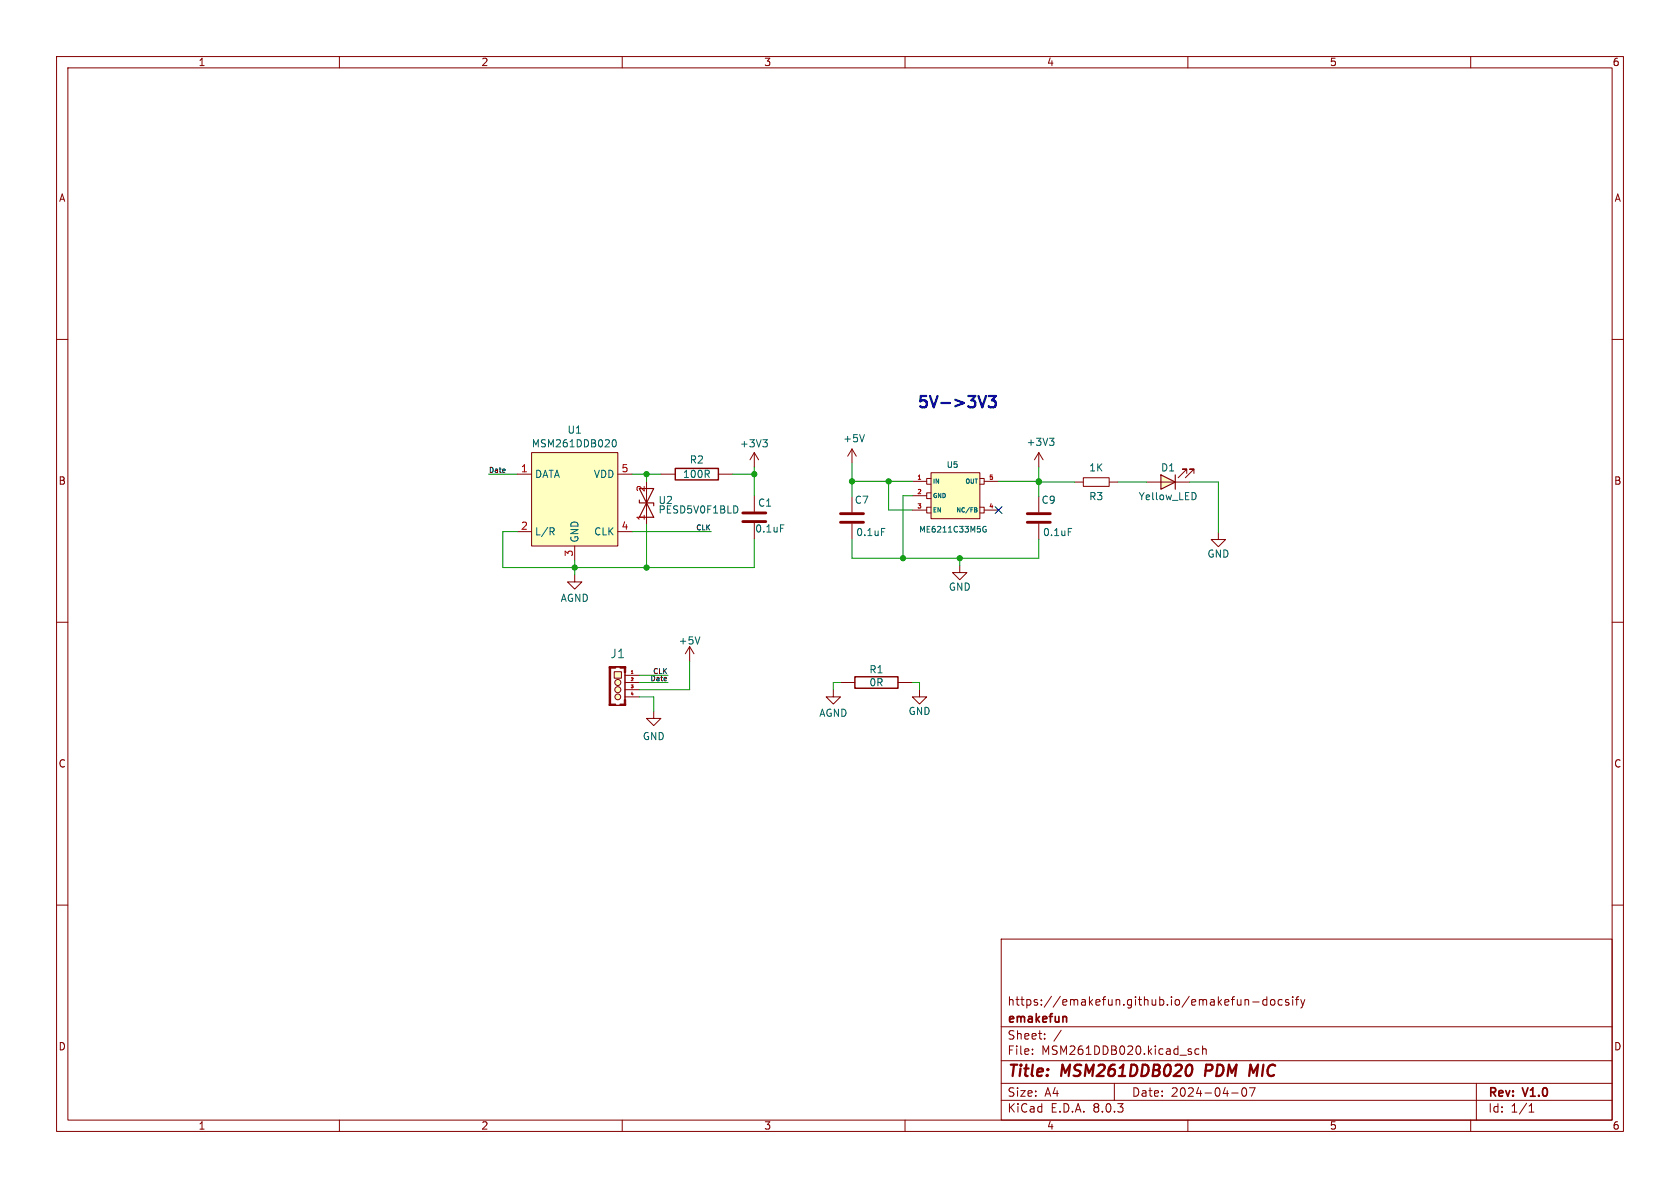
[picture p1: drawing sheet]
<svg xmlns="http://www.w3.org/2000/svg" width="297mm" height="210mm" viewBox="0 0 297 210" stroke-linecap="round" stroke-linejoin="round" font-family="sans-serif">
<g fill="none" stroke="#840000" stroke-width=".18">
<path d="M10 10h277v190h-277zM12 12h273v186h-273zM60 10v2M110 10v2M160 10v2M210 10v2M260 10v2M10 60h2M285 60h2M150.6 79.4l-.7 1.2M150.6 79.4v2.5M150.6 79.4l.8 1.2"/>
<path d="M183.6 80l-.7 1.3M183.6 80v2.6M183.6 80l.8 1.3M10 110h2M121.9 114.3l-.7 1.3M121.9 114.3v2.5M121.9 114.3l.8 1.3M285 110h2M147.3 121.9v1.3h1.3l-1.3 1.3-1.3-1.3h1.3M148.6 120.7h2.5M158.7 120.7h2.6M162.6 121.9v1.3h1.2l-1.2 1.3-1.3-1.3h1.3"/>
<path d="M10 160h2M285 160h2M177 166h108v32h-108zM220.1 176.7v1M220.1 176.8l.2-.1 .4 .1v.9M221.5 177.1h1.1M224 176.8l-.5-.1-.3 .3v.4l.2 .2h.6M224 176.2v1.5M224.7 176.8l.2-.1 .4 .1 .1 .6-.2 .2-.3 .1-.2-.1zM226.7 176.8l-.5-.1-.2 .3v.4l.1 .2h.6M227.8 176.8l-.3-.1-.3 .2 .1 .2 .5 .2v.3h-.6M228.5 176.2v.1"/>
<path d="M228.5 176.7v1M229 176.7h.6M229.6 176.2l-.4 .2v1.3M230 176.7l.3 1M230.3 177.7l-.1 .4-.2 .1M230.7 176.7l-.4 1M60 198v2M110 198v2M160 198v2M177 194.5h108M177 191.5h108M177 187.5h108"/>
<path d="M177 181.5h108M182.5 186.3v.1M182.5 185.5v.1M184.7 183.6v.1M184.7 182.8v.1M187.6 182.1l-1.3 2M197 191.5v3M210 198v2M212 185.5l-.5-.1-.3 .3v.4l.2 .2h.6M212.6 185.5l.2-.1 .4 .1v.9M212.6 184.9v1.5M217.7 193.2h1.2"/>
<path d="M219.7 192.4l.2-.1a.81 .81 0 0 1 .6 .6 .81 .81 0 0 1-.3 .8l-.2 .1a.81 .81 0 0 1-.3-1.4zM220.9 192.3h1l-.7 1.5M260 198v2M261 191.5v6.5M270.3 196.6h.9M270.3 195.5l.4-.4v1.5"/>
</g>
<path d="M210.6 188.3a1.31 1.31 0 0 1 0 1.5M213.3 188.2l-.3 2M221.1 188.2l.5 1.4 .8-1.4" fill="none" stroke="#840000" stroke-width=".4"/>
<path d="M188.3 179.7l.3 .2v.8" fill="none" stroke="#840000" stroke-width=".3"/>
<path d="M152.8 76.8l-.4 1.3M185.5 77.5h.8l-.4 .4M186.1 77.9l.2 .3v.3l-.2 .2M123.7 112.6l-.4 1.2" fill="none" stroke="#006464" stroke-width=".18"/>
<path d="M151.1 119.6h7.6v2.1h-7.6z" fill="none" stroke="#840000" stroke-width=".25"/>
<path d="M164.6 83.6h8.6v8.1h-8.6z" fill="#ffffc2"/>
<g fill="none" stroke="#840000" stroke-width=".18">
<path d="M133.3 80v2.6M133.3 87.6v2.8M133.3 92.5v2.8M133.3 80l-.7 1.3M133.3 80l.8 1.3M150.6 87.8v2.8M150.6 92.6v2.8M161.3 85.1h2.5M161.3 87.6h2.5M161.3 90.2h2.5M164.6 83.6h8.6v8.1h-8.6zM164.6 89.7h-.8v1h.8"/>
<path d="M164.6 87.1h-.8v1h.8M164.6 84.6h-.8v1h.8M169.7 99.9v1.3h1.2l-1.2 1.3-1.3-1.3h1.3M173.2 89.7h.8v1h-.8M173.2 84.6h.8v1h-.8M174 85.1h2.5M174 90.2h2.5M215.4 94.1v1.3h1.3l-1.3 1.2-1.3-1.2h1.3M101.6 101.6v1.3h1.3l-1.3 1.2-1.3-1.2h1.3"/>
</g>
<path d="M134.9 77.7h.7l-.4 .5M135.4 78.2l.2 .3v.3l-.2 .2M138 92.8h.6M155.8 93.4h.6M172.3 89.8h.4l-.2 .3M172.3 90.1h.2M172.5 90.1l.2 .2v.1l-.4 .1M174.3 93.1a.46 .46 0 0 0-.6 .5 .46 .46 0 0 0 .7 .4v-.4h-.2" fill="none" stroke="#006464" stroke-width=".18"/>
<path d="M131.3 90.7h4.1M131.3 92.2h4.1M148.6 92.3h4.1M148.6 90.8h4.1" fill="none" stroke="#840000" stroke-width=".51"/>
<path d="M94 80h15.2v16.5h-15.2z" fill="#ffffc2"/>
<path d="M91.4 83.8h2.6M91.4 94h2.6M94 80h15.2v16.5h-15.2zM101.6 96.5v2.6M109.2 83.8h2.6M109.2 94h2.6M114.3 85.1v7.6M116.8 83.8h2.6M127 83.8h2.5" fill="none" stroke="#840000" stroke-width=".18"/>
<path d="M108.3 77.8l.2-.1a.68 .68 0 0 1 .5 .7 .68 .68 0 0 1-.5 .6l-.2-.1-.1-.4zM97.6 94l.4 .6M97.7 93.3l.3 .2-.1 .3-.2 .2M130.2 89.5l.2 .5-.2 .6" fill="none" stroke="#006464" stroke-width=".18"/>
<path d="M119.4 82.8h7.6v2h-7.6z" fill="none" stroke="#840000" stroke-width=".25"/>
<path d="M113 88.4v.5h2.6v.5M113 86.4h2.6l-1.3 2.5zM114.3 88.9l1.3 2.5h-2.6z" fill="none" stroke="#840000" stroke-width=".2"/>
<path d="M108.6 118.7h1.3v1.2h-1.3z" fill="#ffffc2"/>
<g fill="#ffffc2" stroke="#ffffc2" stroke-width=".18">
<circle cx="109.2" cy="123.2" r=".51"/>
<circle cx="109.2" cy="121.9" r=".53"/>
<circle cx="109.2" cy="120.7" r=".53"/>
</g>
<g fill="none" stroke="#840000" stroke-width=".18">
<path d="M183.6 87.8v2.8M183.6 92.6v2.8M190 85.2h1.5M191.5 84.5h4.6v1.5h-4.6zM196.1 85.2h1.5M107.8 117.9h2.7v6.8h-2.7zM108.6 118.7h1.3v1.2h-1.3zM110.5 118.9v4.8M110.5 119.4h2.5M110.5 120.7h2.5M110.5 121.9h2.5M110.5 123.2h2.5"/>
<path d="M115.6 125.7v1.3h1.2l-1.2 1.3-1.3-1.3h1.3"/>
<circle cx="109.2" cy="121.9" r=".53"/>
<circle cx="109.2" cy="120.7" r=".53"/>
<circle cx="109.2" cy="123.2" r=".51"/>
</g>
<g fill="#840000" stroke="#840000" stroke-width=".18">
<path d="M107.7 124.5h1.1v.2h-1.1z"/>
<path d="M107.7 117.9h.2v6.8h-.2z"/>
<path d="M108.8 124.7h.8z"/>
<path d="M108.8 117.9h.8z"/>
<path d="M107.7 117.9h1.1v.2h-1.1z"/>
<path d="M109.6 124.5h1v.2h-1z"/>
<path d="M109.6 117.9h1v.2h-1z"/>
<path d="M110.4 123.7h.2v.9h-.2z"/>
<path d="M110.4 117.9h.2v1h-.2z"/>
</g>
<path d="M111.6 119.1h.3" fill="none" stroke="#a90000" stroke-width=".18"/>
<path d="M181.6 92.3h4.1M181.6 90.8h4.1" fill="none" stroke="#840000" stroke-width=".51"/>
<path d="M188.9 93.4h.6" fill="none" stroke="#006464" stroke-width=".18"/>
<path d="M205.2 83.9l2.6 1.3-2.6 1.3z" fill="#ffffc2"/>
<path d="M205.2 83.9l2.6 1.3-2.6 1.3zM207.8 83.9v2.6" fill="none" stroke="#840000" stroke-width=".2"/>
<path d="M202.7 85.2h7.6M209.8 83.7v-.8h-.8h.8l-1.5 1.6M211.1 83.7v-.8h-.8h.8l-1.6 1.6" fill="none" stroke="#840000" stroke-width=".18"/>
<path d="M211.3 87.2l.2 .4-.2 .6" fill="none" stroke="#006464" stroke-width=".18"/>
<path d="M174.3 70l-.7 2M174.8 70h1.2l-.6 .8a.54 .54 0 0 1 .6 .3v.5l-.2 .3-.7 .1-.3-.2" fill="none" stroke="#0000c2" stroke-width=".4"/>
<g fill="none" stroke="#009600" stroke-width=".18">
<path d="M86.4 83.8h5M91.4 94h-2.5v6.3h44.4v-5M101.6 99.1v2.5M111.8 94h13.9M111.8 83.8h5M114.3 83.8v1.3M114.3 92.7v7.6M129.5 83.8h3.8M133.3 82.6v5M150.6 85.1h10.7M150.6 95.4v3.3h33v-3.3M150.6 81.9v5.9"/>
<path d="M157.1 85.1v5.1h4.2M161.3 87.6h-1.7v11.1M169.7 98.7v1.2M176.5 85.1h7.1M183.6 82.6v5.2M183.6 85.2h6.4M197.6 85.2h5.1M210.3 85.2h5.1v8.9M113 119.4h5.1M121.9 116.8v5.1h-8.9M113 120.7h5.1M113 123.2h2.6v2.5"/>
<path d="M148.6 120.7h-1.3v1.2M161.3 120.7h1.3v1.2"/>
</g>
<path d="M175.9 89.6l1.2 1.2M177.1 89.6l-1.2 1.2" fill="none" stroke="#000084" stroke-width=".18"/>
<g fill="#009600" stroke="#009600" stroke-width=".18">
<circle cx="150.6" cy="85.1" r=".46"/>
<circle cx="157.1" cy="85.1" r=".46"/>
<circle cx="133.3" cy="83.8" r=".46"/>
<circle cx="101.6" cy="100.3" r=".46"/>
<circle cx="114.3" cy="100.3" r=".46"/>
<circle cx="114.3" cy="83.8" r=".46"/>
<circle cx="159.6" cy="98.7" r=".46"/>
<circle cx="169.7" cy="98.7" r=".46"/>
<circle cx="183.6" cy="85.2" r=".46"/>
<circle cx="183.6" cy="85.1" r=".46"/>
</g>
<text font-size="2.8" fill="#0000c2" x="162.1" y="72.3">5V-&gt;3V3</text>
<g font-size="2.8" fill="#840000">
<text x="178" y="190.9">Title:</text>
<text x="187.7" y="190.9">MSM261DDB020</text>
<text x="213.9" y="190.9">PDM</text>
<text x="222.5" y="190.9">MIC</text>
</g>
<text font-size="2.1" fill="#006464" x="107.8" y="116.6">J1</text>
<g font-size="2.1" fill="#840000">
<text x="178" y="178">https://emakefun.github.io/emakefun-docsify</text>
<text x="178" y="184">Sheet:</text>
<text x="178" y="181.2">emakefun</text>
<text x="178" y="186.7">File:</text>
<text x="184.1" y="186.7">MSM261DDB020.kicad_sch</text>
<text x="178" y="196.9">KiCad</text>
<text x="178" y="194.1">Size:</text>
<text x="184.7" y="194.1">A4</text>
<text x="185.7" y="196.9">E.D.A.</text>
<text x="193.3" y="196.9">8.0.3</text>
<text x="200" y="194.1">Date:</text>
<text x="207" y="194.1">2024-04-07</text>
<text x="263" y="194.3">Rev:</text>
<text x="263" y="196.9">Id:</text>
<text x="267.1" y="196.9">1/1</text>
<text x="269.4" y="194.3">V1.0</text>
</g>
<g font-size="1.8" fill="#840000">
<text x="35" y="11.9">1</text>
<text x="85" y="11.9">2</text>
<text x="135" y="11.9">3</text>
<text x="185" y="11.9">4</text>
<text x="235" y="11.9">5</text>
<text x="285" y="11.9">6</text>
<text x="10.3" y="35.9">A</text>
<text x="285.3" y="35.9">A</text>
<text x="10.3" y="85.9">B</text>
<text x="285.3" y="85.9">B</text>
<text x="10.3" y="135.9">C</text>
<text x="285.3" y="135.9">C</text>
<text x="10.3" y="185.9">D</text>
<text x="285.3" y="185.9">D</text>
<text x="35" y="199.9">1</text>
<text x="85" y="199.9">2</text>
<text x="135" y="199.9">3</text>
<text x="185" y="199.9">4</text>
<text x="235" y="199.9">5</text>
<text x="285" y="199.9">6</text>
</g>
<g font-size="1.8" fill="#006464">
<text x="100.2" y="76.9">U1</text>
<text x="93.9" y="79.3">MSM261DDB020</text>
<text x="121.8" y="82.1">R2</text>
<text x="130.7" y="79.3">+3V3</text>
<text x="149" y="78.4">+5V</text>
<text x="181.4" y="79">+3V3</text>
<text x="192.5" y="83.5">1K</text>
<text x="205.2" y="83.5">D1</text>
<text x="94.5" y="84.7">DATA</text>
<text x="104.9" y="84.7">VDD</text>
<text x="116.3" y="89.3">U2</text>
<text x="120.6" y="84.7">100R</text>
<text x="133.9" y="89.8">C1</text>
<text x="151" y="89.3">C7</text>
<text x="184" y="89.3">C9</text>
<text x="192.5" y="88.6">R3</text>
<text x="201.2" y="88.6">Yellow_LED</text>
<text x="94.5" y="94.8">L/R</text>
<text x="104.9" y="94.8">CLK</text>
<text x="116.3" y="91">PESD5V0F1BLD</text>
<text x="133.4" y="94.3">0.1uF</text>
<text x="151.3" y="95">0.1uF</text>
<text x="184.3" y="95">0.1uF</text>
<text x="102.5" y="96" transform="rotate(-90 102.5 96)">GND</text>
<text x="213.4" y="98.8">GND</text>
<text x="99" y="106.6">AGND</text>
<text x="167.6" y="104.6">GND</text>
<text x="119.9" y="114.1">+5V</text>
<text x="153.6" y="119.2">R1</text>
<text x="153.6" y="121.5">0R</text>
<text x="113.5" y="131">GND</text>
<text x="144.7" y="126.9">AGND</text>
<text x="160.5" y="126.6">GND</text>
</g>
<g font-size="1.8" fill="#a90000">
<text x="92" y="83.6">1</text>
<text x="109.8" y="83.6">5</text>
<text x="114" y="87.1" transform="rotate(-90 114 87.1)">2</text>
<text x="92" y="93.7">2</text>
<text x="109.8" y="93.7">4</text>
<text x="114" y="92.1" transform="rotate(-90 114 92.1)">1</text>
<text x="101.3" y="98.5" transform="rotate(-90 101.3 98.5)">3</text>
</g>
<g font-size="1.4" fill="#006464">
<text x="167.3" y="82.9">U5</text>
<text x="162.4" y="94.3">ME6211C33M5G</text>
</g>
<g font-size="1.3" fill="#0f0f0f">
<text x="86.4" y="83.6">Date</text>
<text x="122.9" y="93.8">CLK</text>
<text x="115.3" y="119.2">CLK</text>
<text x="114.8" y="120.5">Date</text>
</g>
<g font-size="1.1" fill="#a90000">
<text x="162" y="84.8">1</text>
<text x="162" y="87.4">2</text>
<text x="162" y="89.9">3</text>
<text x="174.7" y="89.9">4</text>
<text x="174.7" y="84.8">5</text>
</g>
<g font-size="1.1" fill="#006464">
<text x="164.8" y="85.7">IN</text>
<text x="164.8" y="88.2">GND</text>
<text x="170.5" y="85.7">OUT</text>
<text x="164.8" y="90.8">EN</text>
<text x="168.9" y="90.8">NC/FB</text>
</g>
<g font-size=".7" fill="#a90000">
<text x="111.3" y="119.1">1</text>
<text x="111.3" y="120.4">2</text>
<text x="111.3" y="121.7">3</text>
<text x="111.3" y="122.9">4</text>
</g>
</svg>
